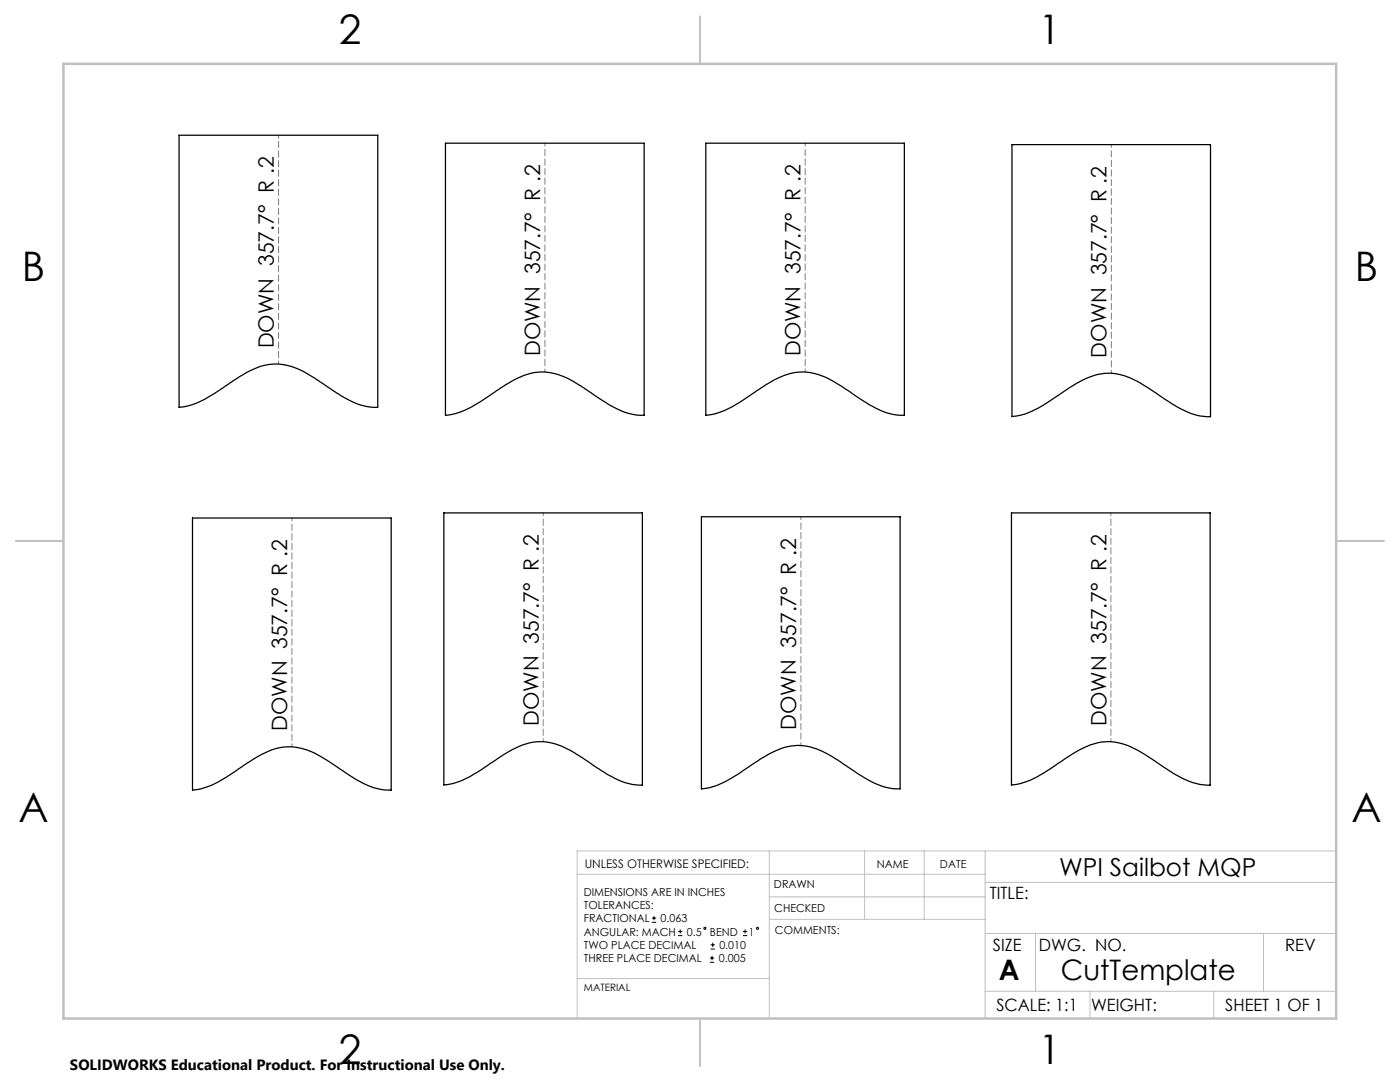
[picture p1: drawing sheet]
<svg xmlns="http://www.w3.org/2000/svg" width="279mm" height="216mm" viewBox="0 0 279 216" stroke-linecap="round" stroke-linejoin="round" font-family="sans-serif">
<g fill="none" stroke="#000" stroke-width=".2">
<path d="M130.1 184h.9M130.1 183.2h.9M130.5 182.8v.8M135.3 186.7h.9M135.3 185.9h.9M135.7 185.5v.8M141.7 192h.8M141.7 191.2h.8M141.8 189.4h.9M141.8 188.5h.9M142.1 190.7v.9M142.2 188.1v.8"/>
<path d="M148.3 186.7h.8M148.3 185.9h.8M148.7 185.5v.8"/>
<circle cx="140.7" cy="185.2" r=".22"/>
<circle cx="151.2" cy="185.2" r=".22"/>
</g>
<path d="M55.6 27v45.6M108.8 28.6v45.6M160.7 28.6v45.6M221.8 28.8v45.7M58.3 103.4v45.6M108.4 102.3v45.7M159.8 103.1v45.6M221.7 102.3v45.7" fill="none" stroke="#808080" stroke-width=".2" stroke-dasharray="1.3 .6" stroke-dashoffset=".7"/>
<g fill="none" stroke="#c0c0c0" stroke-width=".2">
<path d="M115.2 174.4h81.4M153.5 169.8v33.4M153.5 179h43.1M172.5 169.8v13.6M184.4 169.8v13.6M196.6 169.8v33.4M196.6 176.1h70.1M266.7 169.8h-151.5v33.4M115.2 195.3h38.4M153.6 183.4h43M196.6 197.8h70.1M196.6 186.3h70.1"/>
<path d="M206.7 186.3v11.5M217.5 197.8v5.4M242.2 197.8v5.4M252.2 186.3v11.5"/>
</g>
<path d="M139.7 3.2v9.5M3.1 107.9h9.6M266.7 107.9h9.5M139.7 203.2v9.6" fill="none" stroke="#c0c0c0" stroke-width=".25"/>
<path d="M12.7 12.7h254v190.5h-254z" fill="none" stroke="#c0c0c0" stroke-width=".5"/>
<path d="M35.7 27h39.7v54.3a15.2 15.2 0 0 1-8.7-3.2l-1.3-.9a33.1 33.1 0 0 0-7.1-4 11.3 11.3 0 0 0-10.1 1.7l-1.6 1.1a48.5 48.5 0 0 1-7.5 4.5l-1.6 .5-1.8 .3zM88.9 28.6h39.7v54.3a15.2 15.2 0 0 1-8.8-3.2l-1.2-.9a33.1 33.1 0 0 0-7.2-4 11.3 11.3 0 0 0-10 1.7l-1.7 1a47 47 0 0 1-7.5 4.6l-1.5 .5-1.8 .3zM140.9 28.6h39.6v54.3a15.2 15.2 0 0 1-8.7-3.2l-1.8-1.2a31.1 31.1 0 0 0-6.6-3.7 11.3 11.3 0 0 0-10.1 1.7l-1.9 1.2a48.2 48.2 0 0 1-7.3 4.4l-1.4 .5-1.8 .3zM202 28.9h39.6v54.2a15.1 15.1 0 0 1-8.3-2.9l-2.2-1.5a31.1 31.1 0 0 0-6.6-3.7 11.3 11.3 0 0 0-10.1 1.8l-1.9 1.2a45.2 45.2 0 0 1-7.9 4.6l-2.6 .5zM38.4 103.4h39.7v54.3a15.2 15.2 0 0 1-8.7-3.3l-1.8-1.1a30.3 30.3 0 0 0-6.7-3.8 10.5 10.5 0 0 0-8.9 1.1l-2.8 1.7a40.3 40.3 0 0 1-8.1 4.8l-2.7 .6zM88.6 102.3h39.6v54.4a15.3 15.3 0 0 1-8.7-3.3l-2.1-1.4a24.6 24.6 0 0 0-7.2-3.7 12.4 12.4 0 0 0-9.6 2.2l-1.4 1a39.6 39.6 0 0 1-7.9 4.6l-2.7 .5zM140 103.1h39.6v54.3a15.2 15.2 0 0 1-8.7-3.2l-1.7-1.2a25.8 25.8 0 0 0-7.6-4 11.6 11.6 0 0 0-9.1 2.1l-1.7 1a41.2 41.2 0 0 1-8.1 4.7l-2.7 .6zM201.9 102.3h39.6v54.4a14 14 0 0 1-8-2.8l-2.4-1.6a30.3 30.3 0 0 0-6.7-3.8 10.5 10.5 0 0 0-8.9 1.1l-2.8 1.7a40.3 40.3 0 0 1-8.2 4.8l-2.6 .5z" fill="none" stroke="#000" stroke-width=".25"/>
<g font-size="8.1">
<text x="67.6" y="8.9">2</text>
<text x="207.3" y="8.9">1</text>
<text x="4.4" y="56.2">B</text>
<text x="270.4" y="56.2">B</text>
<text x="3.7" y="164.1">A</text>
<text x="269.7" y="164.1">A</text>
<text x="67.6" y="212.4">2</text>
<text x="207.3" y="212.4">1</text>
</g>
<g font-size="5.6">
<text x="199.3" y="195.5">A</text>
<text x="211.7" y="195.5">CutTemplate</text>
</g>
<text font-size="4.9" x="211.4" y="174.7">WPI Sailbot MQP</text>
<g font-size="4.2">
<text x="54.7" y="69.5" transform="rotate(-90 54.7 69.5)">DOWN 357.7° R .2</text>
<text x="107.8" y="71.1" transform="rotate(-90 107.8 71.1)">DOWN 357.7° R .2</text>
<text x="159.8" y="71.1" transform="rotate(-90 159.8 71.1)">DOWN 357.7° R .2</text>
<text x="220.9" y="71.3" transform="rotate(-90 220.9 71.3)">DOWN 357.7° R .2</text>
<text x="57.3" y="145.9" transform="rotate(-90 57.3 145.9)">DOWN 357.7° R .2</text>
<text x="107.5" y="144.9" transform="rotate(-90 107.5 144.9)">DOWN 357.7° R .2</text>
<text x="158.9" y="145.6" transform="rotate(-90 158.9 145.6)">DOWN 357.7° R .2</text>
<text x="220.8" y="144.9" transform="rotate(-90 220.8 144.9)">DOWN 357.7° R .2</text>
</g>
<g font-size="3.4">
<text x="197.6" y="179.4">TITLE:</text>
<text x="198.2" y="189.8">SIZE</text>
<text x="207.3" y="189.8">DWG. NO.</text>
<text x="256.5" y="189.8">REV</text>
<text x="198.8" y="201.7">SCALE: 1:1</text>
<text x="217.7" y="201.8">WEIGHT:</text>
<text x="244.5" y="201.7">SHEET 1 OF 1</text>
</g>
<text font-size="3" x="14" y="213.5">SOLIDWORKS Educational Product. For Instructional Use Only.</text>
<text font-size="2.4" x="116.7" y="173.2">UNLESS OTHERWISE SPECIFIED:</text>
<g font-size="2.2">
<text x="175" y="173.2">NAME</text>
<text x="187.6" y="173.2">DATE</text>
<text x="116.5" y="178.7">DIMENSIONS ARE IN INCHES</text>
<text x="154.5" y="177.1">DRAWN</text>
<text x="116.5" y="181.4">TOLERANCES:</text>
<text x="116.5" y="184">FRACTIONAL</text>
<text x="131.8" y="184">0.063</text>
<text x="154.5" y="182">CHECKED</text>
<text x="116.5" y="192">THREE PLACE DECIMAL</text>
<text x="116.5" y="189.3">TWO PLACE DECIMAL</text>
<text x="116.5" y="186.7">ANGULAR: MACH</text>
<text x="137.1" y="186.7">0.5</text>
<text x="141.7" y="186.7">BEND</text>
<text x="143.4" y="192">0.005</text>
<text x="143.6" y="189.3">0.010</text>
<text x="149.4" y="186.7">1</text>
<text x="154.7" y="186.4">COMMENTS:</text>
</g>
<text font-size="2" x="116.5" y="197.7">MATERIAL</text>
</svg>
